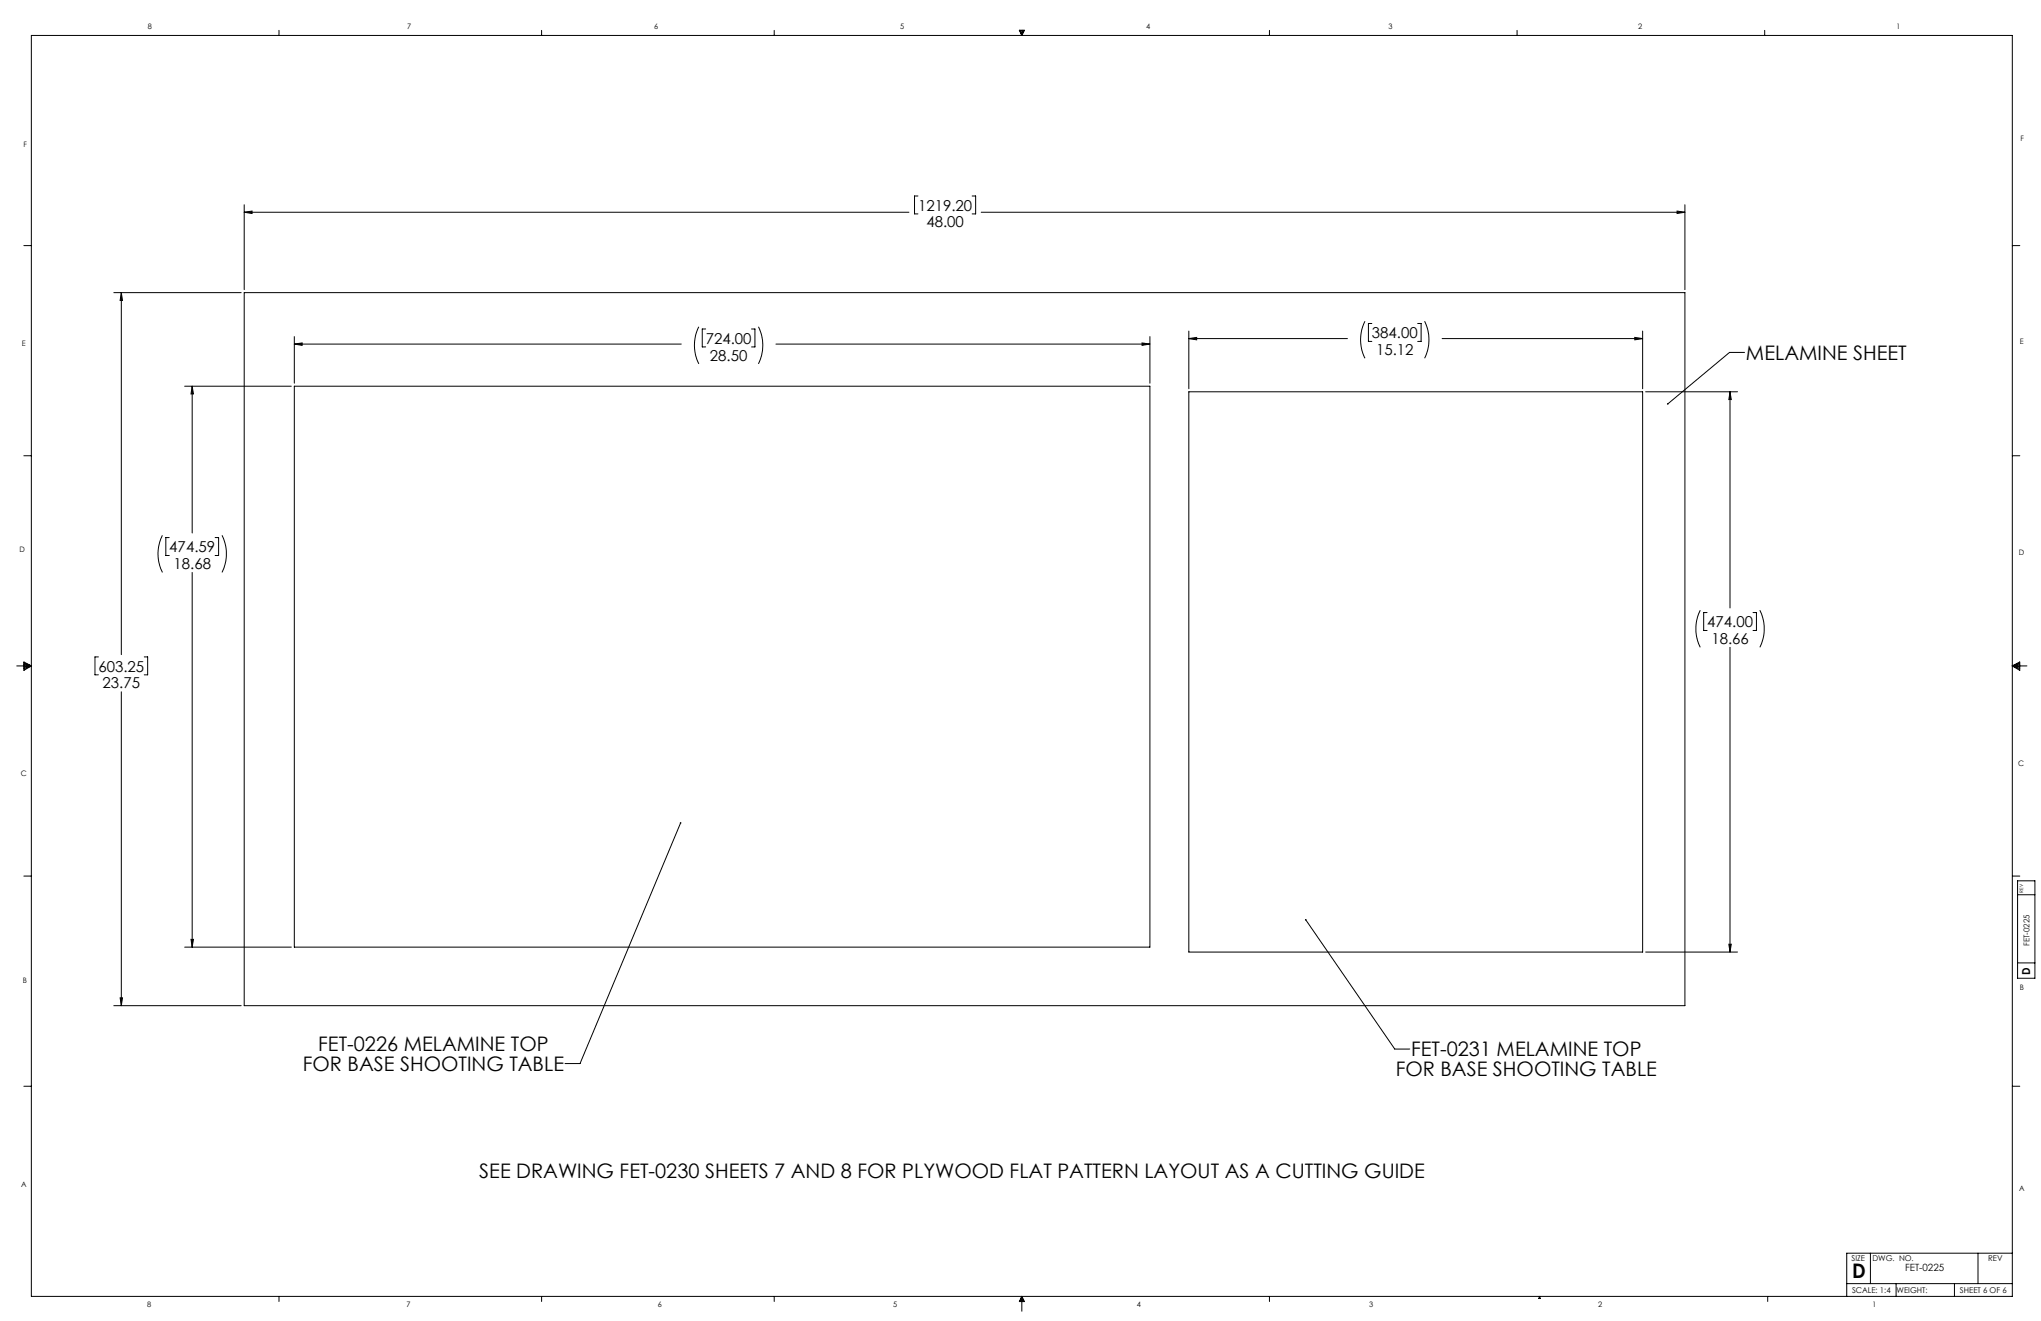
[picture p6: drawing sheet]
<svg xmlns="http://www.w3.org/2000/svg" width="864mm" height="559mm" viewBox="0 0 864 559" stroke-linecap="round" stroke-linejoin="round" font-family="sans-serif">
<g fill="none" stroke="#000" stroke-width=".42">
<path d="M13.3 15h838.2v533.4h-838.2zM118 12.8v2.2M229.2 12.8v2.2M327.6 12.8v2.2M431.3 12.8h2.2l-1.1 2.2zM431.5 12.8l.9 2.2M432 12.8l.4 2.2M432.7 12.8l-.3 2.2M433 12.8l-.6 2.2M537.1 12.8v2.2M641.9 12.8v2.2M746.7 12.8v2.2"/>
<path d="M103.3 86.6v35.9M103.3 89.8h281.3M103.3 89.8l3.3-.5v1zM388.4 82.9h-1.4v7.6h1.4M411.3 82.9h1.5v7.6h-1.5M415.2 89.8h297.7M709.6 89.3l3.3 .5-3.3 .5zM712.9 86.6v35.9M10.1 103.9h3.2M851.5 103.9h3.1M48.2 123.8h53.9M51.3 123.8l.5 3.3h-1z"/>
<path d="M51.3 123.8v153.1M103.3 123.8h609.6v301.6h-609.6zM295.7 138.2a17.4 17.4 0 0 0 0 15.7M298.6 139.2h-1.5v7.6h1.5M318 139.2h1.4v7.6h-1.4M320.9 138.2a17.7 17.7 0 0 1 0 15.7M577.6 135.9a17.3 17.3 0 0 0 0 15.7M580.5 136.8h-1.5v7.6h1.5M599.9 136.8h1.4v7.6h-1.4M602.8 135.9a17.6 17.6 0 0 1 0 15.7M124.5 145.6l3.3-.5v1zM124.5 142.4v19.7"/>
<path d="M124.5 145.6h163.8M328.3 145.6h158.3M483.2 145.1l3.4 .5-3.4 .5zM486.6 142.4v19.7M503 140.1v24.4M503 143.2h67.1M503 143.2l3.3-.5v1.1zM610.2 143.2h84.8M691.7 142.7l3.3 .5-3.3 .6zM695 140.1v24.4M738.2 149.1h-6.4l-26.1 21.8M78.1 163.4h45.2"/>
<path d="M81.3 163.4v62.1M81.3 163.4l.5 3.3h-1zM124.5 163.4h362.1v237.2h-362.1zM503 165.7h192v237h-192zM696.3 165.7h38.9M732 165.7v91.5M732 165.7l.5 3.3h-1zM10.1 192.8h3.2M851.5 192.8h3.1M68.7 226.4a17.4 17.4 0 0 0 0 15.7M71.6 227.4h-1.4v7.6h1.4M91 227.4h1.5v7.6h-1.5"/>
<path d="M93.9 226.4a17.7 17.7 0 0 1 0 15.7M81.3 242.1v158.5M719.4 258.1a17.7 17.7 0 0 0 0 15.7M722.3 259.1h-1.4v7.6h1.4M741.8 259.1h1.4v7.6h-1.4M744.6 258.1a17.7 17.7 0 0 1 0 15.7M41.6 277.9h-1.4v7.6h1.4M61 277.9h1.5v7.6h-1.5M732 273.8v128.9M7.1 281.7h6.2M10.1 280l3.2 1.7-3.2 1.9zM10.1 280.5l3.2 1.2"/>
<path d="M10.1 281.1l3.2 .6M13.3 281.7l-3.2 1.2M13.3 281.7l-3.2 .5M51.3 292.6v132.8M851.5 281.7h6.1M851.5 281.7l3.1 .5M851.5 281.7l3.1 1.2M851.5 281.7l3.1-1.7v3.6zM854.6 281.1l-3.1 .6M854.6 280.5l-3.1 1.2M288 348.1l-42.6 101.8h-6.3M10.1 370.6h3.2"/>
<path d="M851.5 370.6h3.1M853.7 372.6h7.3v41.2h-7.3zM853.7 378.5h7.3M80.8 397.4h1l-.5 3.2zM552.5 389.1l37.7 54.7h6.3M731.5 399.4h1l-.5 3.3zM78.1 400.6h45.2M696.3 402.7h38.9M853.7 407.3h7.3M48.2 425.4h53.9M50.8 422.1h1l-.5 3.3zM10.1 459.5h3.2"/>
<path d="M851.5 459.5h3.1M791.4 530.1v12.9M836.9 530.1v12.9M851.5 530.1h-70.1v18.3M118 548.4v2.1M229.2 548.4v2.1M327.6 548.4v2.1M432.4 548.4v6.3M432.4 548.4l1.1 2.2h-2.2zM432.4 548.4l.6 2.2M432.4 548.4l-.9 2.2M432.4 548.4l-.4 2.2"/>
<path d="M432.4 548.4l.3 2.2M537.1 548.4v2.1M651.4 548.4l.4 .9h-.7zM748 548.4v2.1M781.4 543h70.1M802.3 543v5.4M827 543v5.4"/>
</g>
<g fill="#000">
<path d="M709.6 89.3l3.3 .5-3.3 .5zM103.3 89.8l3.3-.5v1zM51.3 123.8l.5 3.3h-1zM50.8 422.1h1l-.5 3.3zM483.2 145.1l3.4 .5-3.4 .5zM124.5 145.6l3.3-.5v1zM81.3 163.4l.5 3.3h-1zM80.8 397.4h1l-.5 3.2zM691.7 142.7l3.3 .5-3.3 .6zM503 143.2l3.3-.5v1.1zM731.5 399.4h1l-.5 3.3zM732 165.7l.5 3.3h-1z"/>
<path d="M705.4 170.7v.4l.3-.2-.3 .2a.34 .34 0 0 0 .5 0 .34 .34 0 0 0 0-.5 .34 .34 0 0 0-.5 .1zM287.7 347.9a.34 .34 0 0 0 .1 .5 .34 .34 0 0 0 .5-.1 .34 .34 0 0 0-.2-.5l-.1 .3 .1-.3zM552.2 388.9a.35 .35 0 0 0 .2 .5 .35 .35 0 0 0 .5-.4 .35 .35 0 0 0-.6-.2l.2 .3z"/>
</g>
<g font-size="8.5">
<text x="738.8" y="152.2">MELAMINE SHEET</text>
<text x="134.7" y="444.7">FET-0226 MELAMINE TOP</text>
<text x="597.1" y="446.8">FET-0231 MELAMINE TOP</text>
<text x="128.1" y="453">FOR BASE SHOOTING TABLE</text>
<text x="590.6" y="455">FOR BASE SHOOTING TABLE</text>
<text x="202.8" y="498.5">SEE DRAWING FET-0230 SHEETS 7 AND 8 FOR PLYWOOD FLAT PATTERN LAYOUT AS A CUTTING GUIDE</text>
<text x="783.7" y="540.7">D</text>
</g>
<g font-size="6.4">
<text x="388.4" y="89.1">1219.20</text>
<text x="392" y="96.2">48.00</text>
<text x="580.5" y="143">384.00</text>
<text x="298.6" y="145.4">724.00</text>
<text x="300.4" y="152.5">28.50</text>
<text x="582.2" y="150.2">15.12</text>
<text x="71.6" y="233.6">474.59</text>
<text x="73.4" y="240.7">18.68</text>
<text x="722.3" y="265.3">474.00</text>
<text x="724.1" y="272.4">18.66</text>
<text x="41.6" y="284.1">603.25</text>
<text x="43.4" y="291.2">23.75</text>
</g>
<text font-size="4.7" x="859" y="412.4" transform="rotate(-90 859 412.4)">D</text>
<text font-size="4.2" x="806.1" y="537.5">FET-0225</text>
<g font-size="3.4">
<text x="858.7" y="400.1" transform="rotate(-90 858.7 400.1)">FET-0225</text>
<text x="783.5" y="533.3">SIZE</text>
<text x="792.3" y="533.3">DWG. NO.</text>
<text x="841.3" y="533.4">REV</text>
<text x="783.6" y="546.8">SCALE: 1:4</text>
<text x="802.5" y="546.9">WEIGHT:</text>
<text x="829.3" y="546.8">SHEET 6 OF 6</text>
</g>
<g font-size="3.2">
<text x="62.5" y="12.4">8</text>
<text x="172.3" y="12.3">7</text>
<text x="276.8" y="12.4">6</text>
<text x="380.9" y="12.4">5</text>
<text x="485" y="12.3">4</text>
<text x="587.5" y="12.4">3</text>
<text x="693.2" y="12.4">2</text>
<text x="802.4" y="12.4">1</text>
<text x="854.9" y="59.8">F</text>
<text x="9.9" y="62">F</text>
<text x="9.3" y="146.5">E</text>
<text x="854.7" y="145.5">E</text>
<text x="8.2" y="233.6">D</text>
<text x="854.3" y="234.9">D</text>
<text x="8.9" y="328.1">C</text>
<text x="853.9" y="324.1">C</text>
<text x="9.7" y="415.8">B</text>
<text x="854.6" y="418.6">B</text>
<text x="9" y="502">A</text>
<text x="854.3" y="503.9">A</text>
<text x="62.3" y="552.9">8</text>
<text x="172" y="552.9">7</text>
<text x="278.3" y="552.9">6</text>
<text x="377.9" y="552.8">5</text>
<text x="481" y="552.8">4</text>
<text x="579.3" y="552.8">3</text>
<text x="676.2" y="552.9">2</text>
<text x="792.4" y="552.8">1</text>
</g>
<text font-size="2" x="856" y="377.7" transform="rotate(-90 856 377.7)">REV</text>
</svg>
